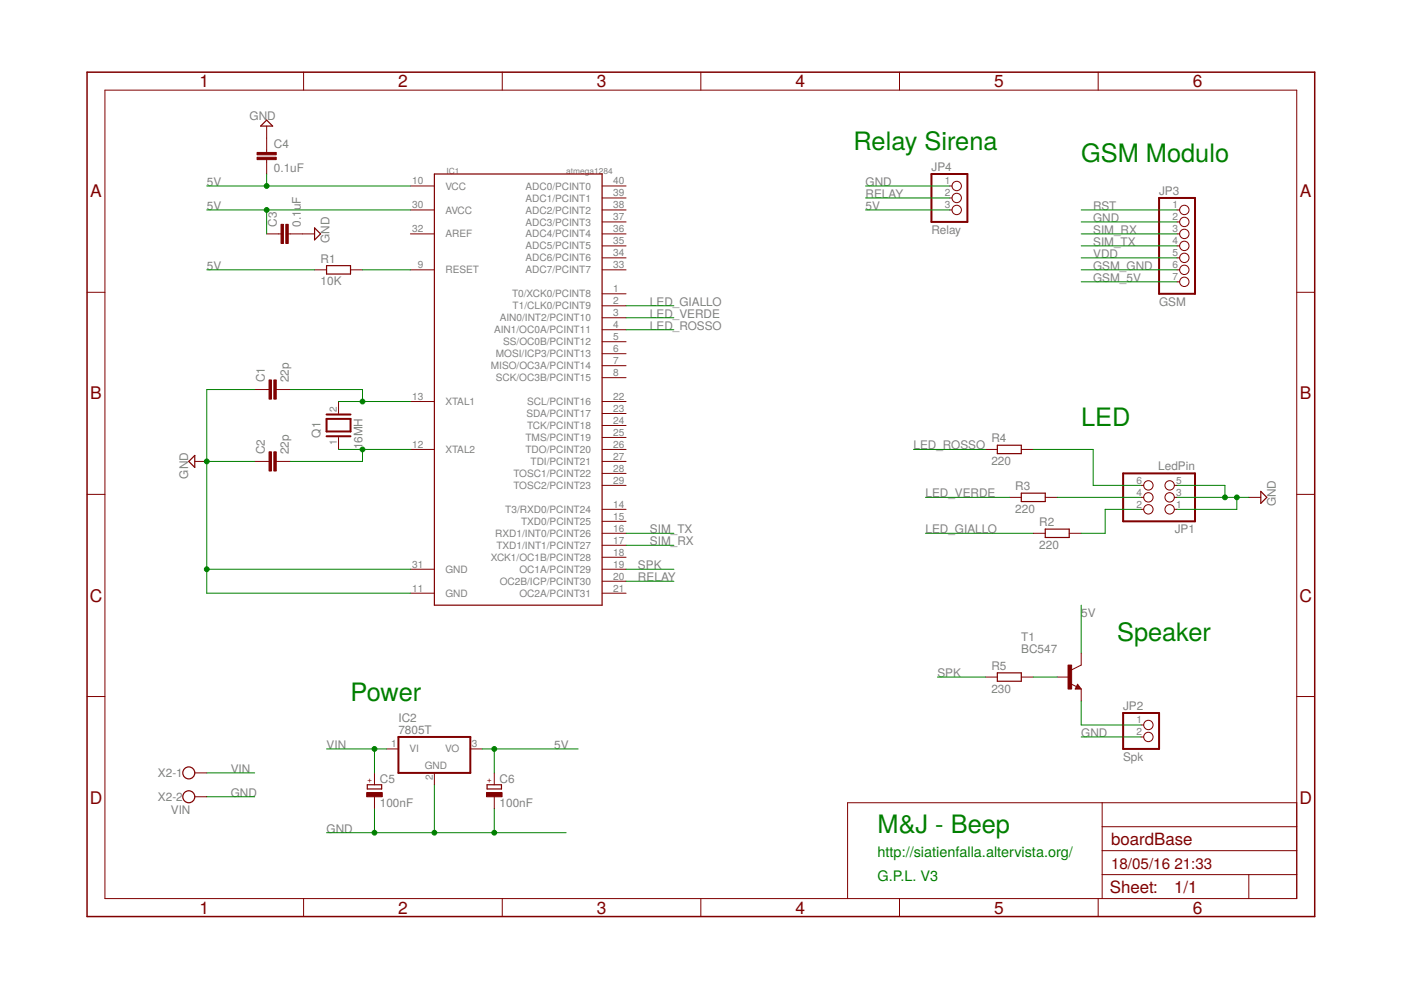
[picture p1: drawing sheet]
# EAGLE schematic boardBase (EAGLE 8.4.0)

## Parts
C1  22p  C-EU025-024X044  [C025-024X044]
C2  22p  C-EU025-024X044  [C025-024X044]
C3  0.1uF  C-EU025-025X050  [C025-025X050]
C4  0.1uF  C-EU025-025X050  [C025-025X050]
C5  100nF  CPOL-EUE3.5-10  [E3,5-10]
C6  100nF  CPOL-EUE3.5-10  [E3,5-10]
IC1  atmega1284  MEGA1284P  [DIL40]
IC2  7805T  [TO220H]
JP1  LedPin  PINHD-2X3  [2X03]
JP2  Spk  PINHD-1X2  [1X02]
JP3  GSM  PINHD-1X7  [1X07]
JP4  Relay  PINHD-1X3  [1X03]
Q1  16MH  XTAL/S  [QS]
R1  10K  R-EU_0207/10  [0207/10]
R2  220  R-EU_0207/10  [0207/10]
R3  220  R-EU_0207/10  [0207/10]
R4  220  R-EU_0207/10  [0207/10]
R5  230  R-EU_0207/10  [0207/10]
T1  BC547  [TO92]
X2  VIN  W237-102  [W237-102]

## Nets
5V: C3.1 C4.2 C6.+ IC1.10(VCC) IC1.30(AVCC) IC2.3(VO) JP4.3 R1.1 T1.3(C)
GND: C1.1 C2.1 C3.2 C4.1 C5.- C6.- IC1.11(GND) IC1.31(GND) IC2.2(GND) JP1.1 JP1.3 JP1.5 JP2.2 JP3.2 JP4.1 X2.2
GSM_5V: JP3.7
GSM_GND: JP3.6
LED_GIALLO: IC1.2(T1/CLK0/PCINT9) R2.1
LED_ROSSO: IC1.4(AIN1/OC0A/PCINT11) R4.1
LED_VERDE: IC1.3(AIN0/INT2/PCINT10) R3.1
N$1: C2.2 IC1.12(XTAL2) Q1.1
N$2: C1.2 IC1.13(XTAL1) Q1.2
N$3: IC1.9(RESET) R1.2
N$7: JP1.2 R2.2
N$8: JP1.4 R3.2
N$9: JP1.6 R4.2
N$11: R5.2 T1.2(B)
N$12: JP2.1 T1.1(E)
RELAY: IC1.20(OC2B/ICP/PCINT30) JP4.2
RST: JP3.1
SIM_RX: IC1.17(TXD1/INT1/PCINT27) JP3.3
SIM_TX: IC1.16(RXD1/INT0/PCINT26) JP3.4
SPK: IC1.19(OC1A/PCINT29) R5.1
VDD: JP3.5
VIN: C5.+ IC2.1(VI) X2.1
Unconnected: IC1.1(T0/XCK0/PCINT8) IC1.5(SS/OC0B/PCINT12) IC1.6(MOSI/ICP3/PCINT13) IC1.7(MISO/OC3A/PCINT14) IC1.8(SCK/OC3B/PCINT15) IC1.14(T3/RXD0/PCINT24) IC1.15(TXD0/PCINT25) IC1.18(XCK1/OC1B/PCINT28) IC1.21(OC2A/PCINT31) IC1.22(SCL/PCINT16) IC1.23(SDA/PCINT17) IC1.24(TCK/PCINT18) IC1.25(TMS/PCINT19) IC1.26(TDO/PCINT20) IC1.27(TDI/PCINT21) IC1.28(TOSC1/PCINT22) IC1.29(TOSC2/PCINT23) IC1.32(AREF) IC1.33(ADC7/PCINT7) IC1.34(ADC6/PCINT6) IC1.35(ADC5/PCINT5) IC1.36(ADC4/PCINT4) IC1.37(ADC3/PCINT3) IC1.38(ADC2/PCINT2) IC1.39(ADC1/PCINT1) IC1.40(ADC0/PCINT0)

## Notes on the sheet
- Relay Sirena
- GSM Modulo
- LED
- Speaker
- Power
- M&J - Beep
- http://siatienfalla.altervista.org/
- G.P.L. V3
